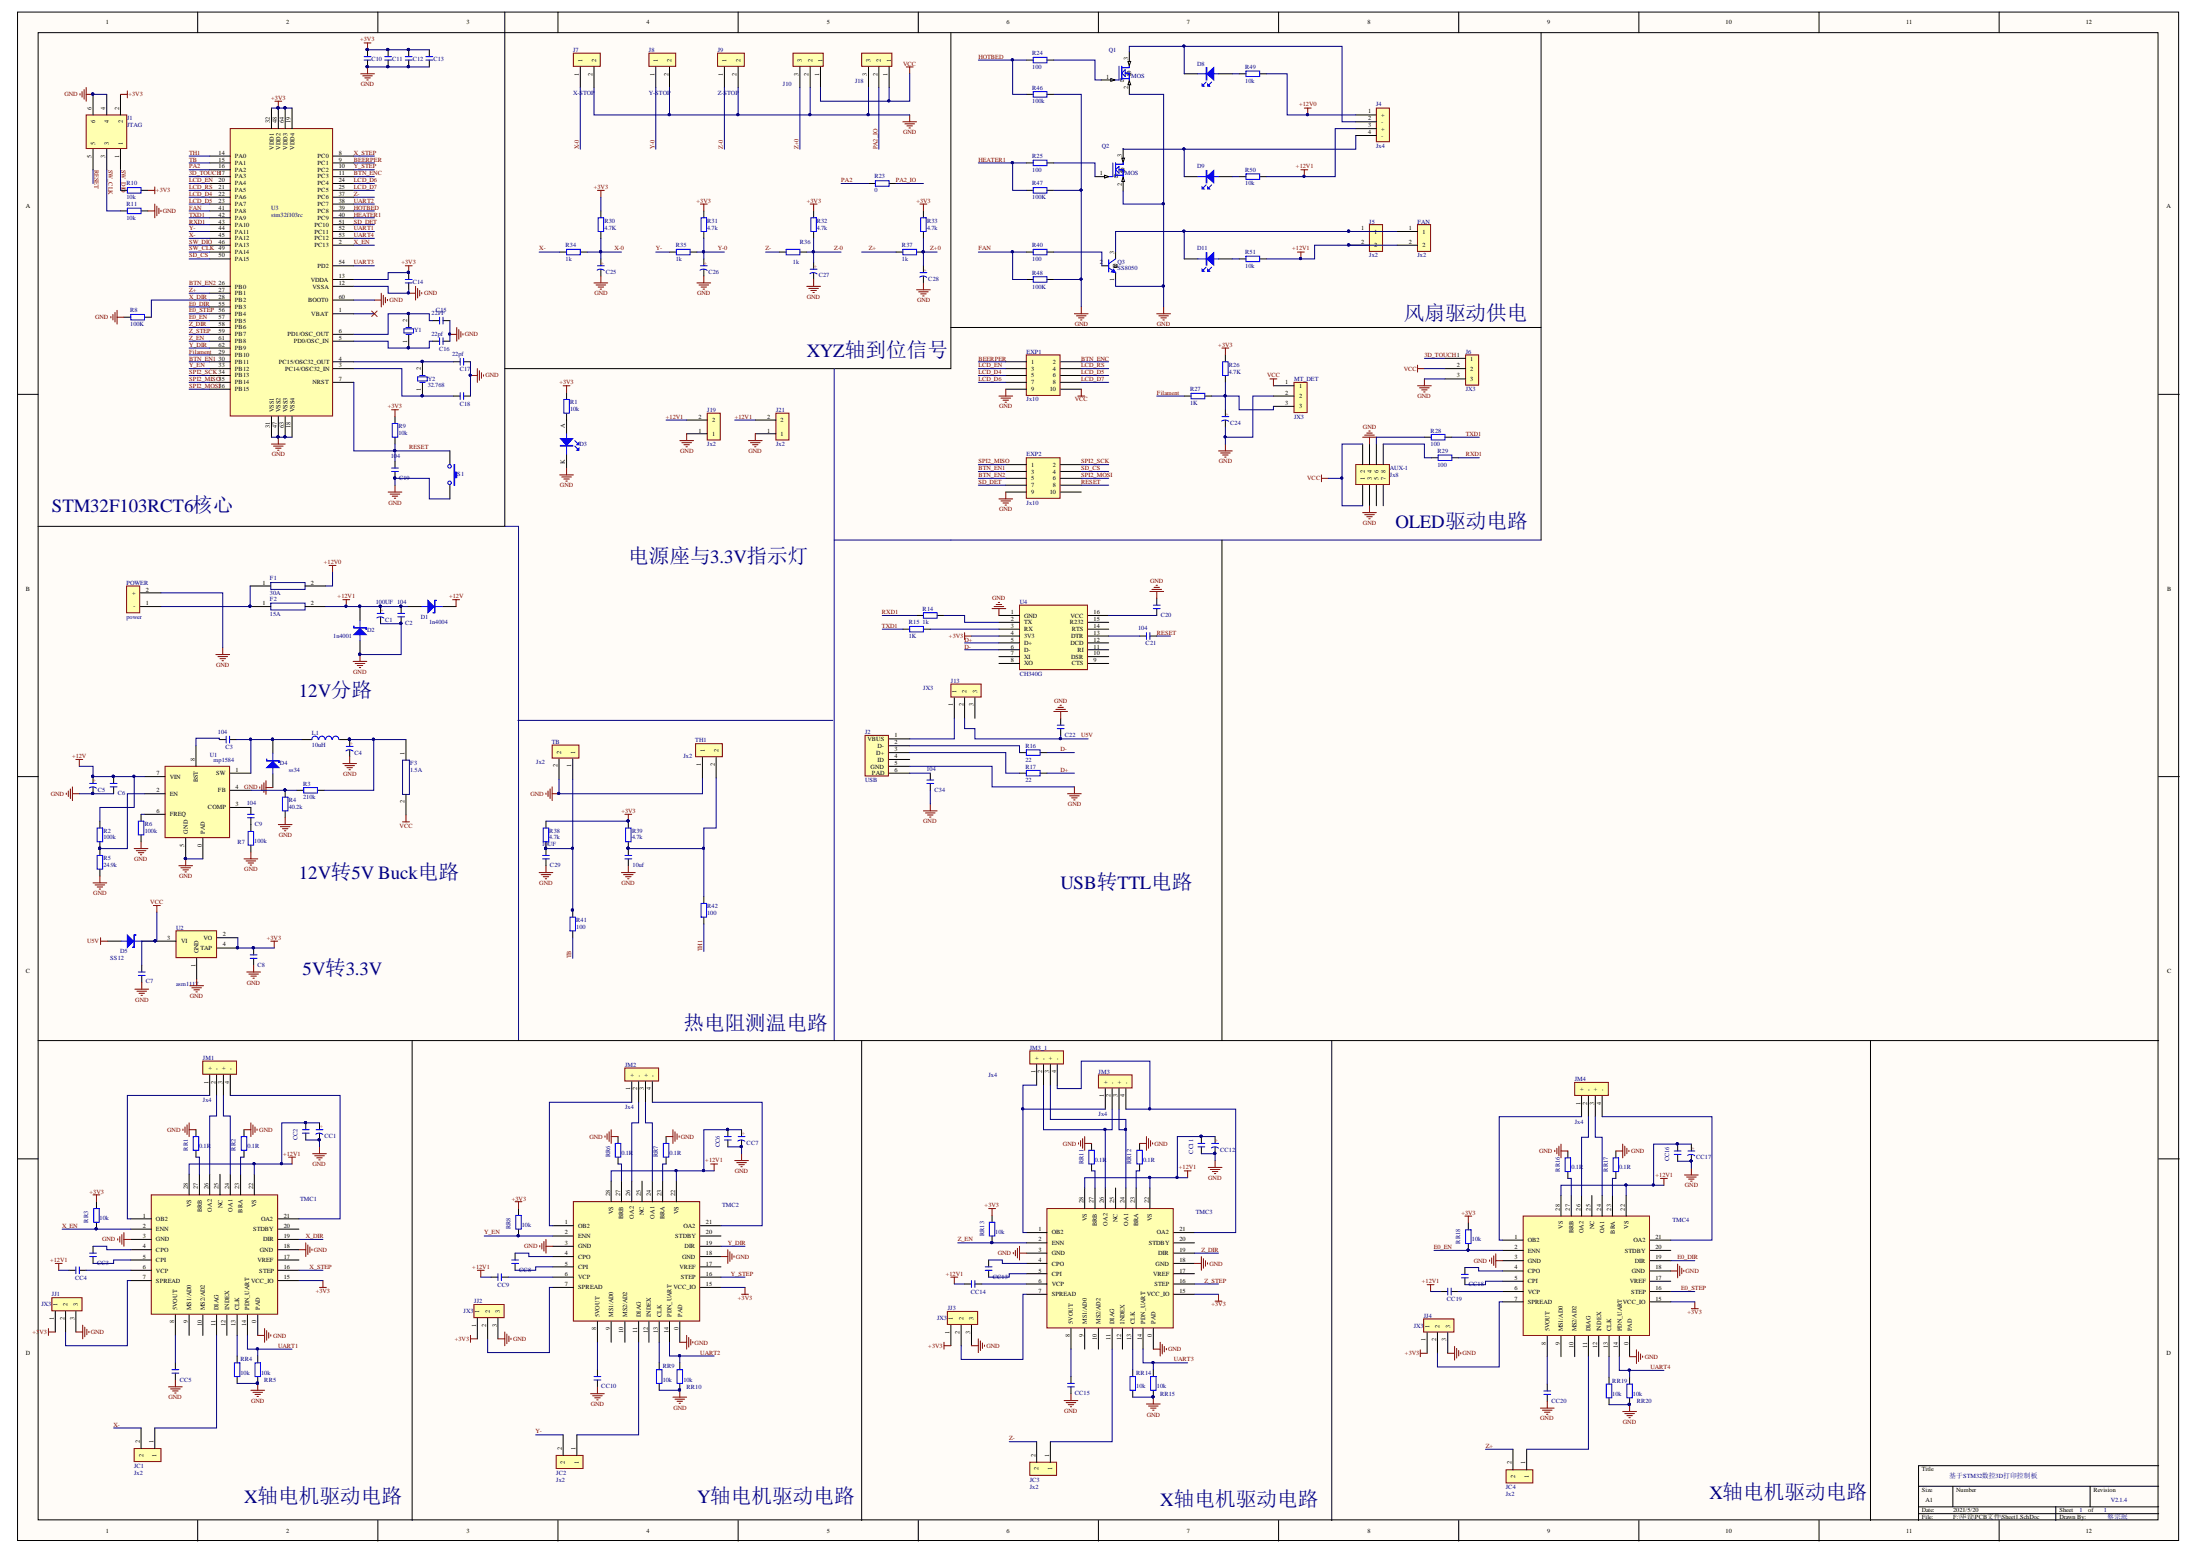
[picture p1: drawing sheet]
# Altium schematic sheet Sheet1.SchDoc
size A1

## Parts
10uf  104  [C 0603_M]  (value not drawn)
AUX-1  Jx8  [IDC_8P]
C1  100UF  [CS 3.5*8*8 - C]
C2  104  [C 0603_M]
C3  104  [C 0603_M]
C4  220uf  [CS 3.5*8*8 - C]  (value not drawn)
C5  10uF/10V  [CS 3.5*8*8 - C]  (value not drawn)
C6  104  [C 0603_M]  (value not drawn)
C7  10uf  [C 0603_M]  (value not drawn)
C8  10uf  [C 0603_M]  (value not drawn)
C9  104  [C 0603_M]
C10  104  [C 0603_M]  (value not drawn)
C11  104  [C 0603_M]  (value not drawn)
C12  104  [C 0603_M]  (value not drawn)
C13  104  [C 0603_M]  (value not drawn)
C14  104  [C 0603_M]  (value not drawn)
C15  22PF  [C 0603_M]
C16  22pf  [C 0603_M]
C17  22pf  [C 0603_M]
C18  22pf  [C 0603_M]  (value not drawn)
C19  104  [C 0603_M]
C20  104  [C 0603_M]  (value not drawn)
C21  104  [C 0603_M]
C22  104  [C 0603_M]  (value not drawn)
C24  10uF/10V  [C 0603_M]  (value not drawn)
C25  10uF/10V  [C 0603_M]  (value not drawn)
C26  10uF/10V  [C 0603_M]  (value not drawn)
C27  10uF/10V  [C 0603_M]  (value not drawn)
C28  10uF/10V  [C 0603_M]  (value not drawn)
C29  10UF  [C 0603_M]
C34  104  [C 0603_M]
CC1  10uF/10V  [C 1206_M]  (value not drawn)
CC2  104  [C 0603_M]  (value not drawn)
CC3  104  [C 0603_M]  (value not drawn)
CC4  104  [C 0603_M]  (value not drawn)
CC5  104  [C 0603_M]  (value not drawn)
CC6  104  [C 0603_M]  (value not drawn)
CC7  10uF/10V  [C 1206_M]  (value not drawn)
CC8  104  [C 0603_M]  (value not drawn)
CC9  104  [C 0603_M]  (value not drawn)
CC10  104  [C 0603_M]  (value not drawn)
CC11  104  [C 0603_M]  (value not drawn)
CC12  10uF/10V  [C 1206_M]  (value not drawn)
CC13  104  [C 0603_M]  (value not drawn)
CC14  104  [C 0603_M]  (value not drawn)
CC15  104  [C 0603_M]  (value not drawn)
CC16  104  [C 0603_M]  (value not drawn)
CC17  10uF/10V  [C 1206_M]  (value not drawn)
CC18  104  [C 0603_M]  (value not drawn)
CC19  104  [C 0603_M]  (value not drawn)
CC20  104  [C 0603_M]  (value not drawn)
D1  1n4004  [SMA]
D2  1n4001  [SMA]
D3  发光二极管  [myLed0805]  (value not drawn)
D4  ss34  [SMA]
D5  SS12  [SMA]
D8  发光二极管  [myLed0805]  (value not drawn)
D9  发光二极管  [myLed0805]  (value not drawn)
D11  发光二极管  [myLed0805]  (value not drawn)
EXP1  Jx10  [DC3-10P]
EXP2  Jx10  [DC3-10P]
F1  30A  [FU 1206]
F2  15A  [FU 1206]
F3  1.5A  [FU 1206]
FAN  Jx2  [my_XH2.54-2]
J1  JTAG  [HDR2.54-LI-2x3P]
J2  USB  [myMicrousb]
J4  Jx4  [HX5.08-4L]
J5  Jx2  [my_XH2.54-2]
J6  JX3  [HDR2.54-LI-3P]
J7  X-STOP  [my_XH2.54-2]
J8  Y-STOP  [my_XH2.54-2]
J9  Z-STOP  [my_XH2.54-2]
J10  JX3  [XH_3p]  (value not drawn)
J13  JX3  [HDR2.54-LI-3P]
J18  JX3  [XH_3p]  (value not drawn)
J19  Jx2  [my_XH2.54-2]
J21  Jx2  [my_XH2.54-2]
JC1  Jx2  [HDR2.54-LI-2P]
JC2  Jx2  [HDR2.54-LI-2P]
JC3  Jx2  [HDR2.54-LI-2P]
JC4  Jx2  [HDR2.54-LI-2P]
JJ1  JX3  [HDR2.54-LI-3P]
JJ2  JX3  [HDR2.54-LI-3P]
JJ3  JX3  [HDR2.54-LI-3P]
JJ4  JX3  [HDR2.54-LI-3P]
JM1  Jx4  [XH2.54-4]
JM2  Jx4  [XH2.54-4]
JM3  Jx4  [XH2.54-4]
JM3_1  Jx4  [XH2.54-4]
JM4  Jx4  [XH2.54-4]
L1  10uH  [CDRH74]
MT_DET  JX3  [XH_3p]
POWER  power  [HX5.08-2L]
Q1  MOS  [TO252]
Q2  MOS  [TO252]
Q3  SS8050  [SOT23]
R1  10k  [R 0603_M]
R2  100k  [R 0603_M]
R3  210k  [R 0603_M]
R4  40.2k  [R 0603_M]
R5  24.9k  [R 0603_M]
R6  100k  [R 0603_M]
R7  100k  [R 0603_M]
R8  100K  [R 0603_M]
R9  10k  [R 0603_M]
R10  10k  [R 0603_M]
R11  10k  [R 0603_M]
R14  1k  [R 0603_M]
R15  1K  [R 0603_M]
R16  22  [R 0603_M]
R17  22  [R 0603_M]
R23  0  [R 0603_M]
R24  100  [R 0603_M]
R25  100  [R 0603_M]
R26  4.7K  [R 0603_M]
R27  1K  [R 0603_M]
R28  100  [R 0603_M]
R29  100  [R 0603_M]
R30  4.7K  [R 0603_M]
R31  4.7k  [R 0603_M]
R32  4.7k  [R 0603_M]
R33  4.7k  [R 0603_M]
R34  1k  [R 0603_M]
R35  1k  [R 0603_M]
R36  1k  [R 0603_M]
R37  1k  [R 0603_M]
R38  4.7k  [R 0603_M]
R39  4.7k  [R 0603_M]
R40  100  [R 0603_M]
R41  100  [R 0603_M]
R42  100  [R 0603_M]
R46  100k  [R 0603_M]
R47  100K  [R 0603_M]
R48  100K  [R 0603_M]
R49  10k  [R 0603_M]
R50  10k  [R 0603_M]
R51  10k  [R 0603_M]
RR1  0.1R  [R 1206_L]
RR2  0.1R  [R 1206_L]
RR3  10k  [R 0603_M]
RR4  10k  [R 0603_M]
RR5  10k  [R 0603_M]
RR6  0.1R  [R 1206_L]
RR7  0.1R  [R 1206_L]
RR8  10k  [R 0603_M]
RR9  10k  [R 0603_M]
RR10  10k  [R 0603_M]
RR11  0.1R  [R 1206_L]
RR12  0.1R  [R 1206_L]
RR13  10k  [R 0603_M]
RR14  10k  [R 0603_M]
RR15  10k  [R 0603_M]
RR16  0.1R  [R 1206_L]
RR17  0.1R  [R 1206_L]
RR18  10k  [R 0603_M]
RR19  10k  [R 0603_M]
RR20  10k  [R 0603_M]
S1  微动开关  [TSW SMD-3*6*2.5]  (value not drawn)
TB  Jx2  [my_XH2.54-2]
TH1  Jx2  [my_XH2.54-2]
TMC1  TMC2208  [my_2208]  (value not drawn)
TMC2  TMC2208  [my_2208]  (value not drawn)
TMC3  TMC2208  [my_2208]  (value not drawn)
TMC4  TMC2208  [my_2208]  (value not drawn)
U1  mp1584  [MP1584EN]
U2  asm1117  [SOT-223]
U3  stm32f103rc  [LQFP64_M]
U4  CH340G  [SOP16]
Y1  8MHz  [OSC HC-49S]  (value not drawn)
Y2  32.768  [OSC-3x8-LI]

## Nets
+3V3: C8.1 C10.2 C11.2 C12.2 C13.2 C14.2 J1.2 JJ1.1 JJ2.1 JJ3.1 JJ4.1 R1.2 R9.2 R10.1 R26.1 R30.2 R31.2 R32.2 R33.2 R38.1 R39.1 RR3.2 RR8.2 RR13.2 RR18.2 TMC1.15(VCC_IO) TMC2.15(VCC_IO) TMC3.15(VCC_IO) TMC4.15(VCC_IO) U2.2(VO) U2.4(TAP) U3.13(VDDA) U3.19(VDD4) U3.32(VDD1) U3.48(VDD2) U3.64(VDD3) U4.4(3V3)
+12V: C5.1(A) C6.1 D1.2(K) R2.2 U1.7(VIN)
+12V0: F1.2(+) J4.1(+) R49.1
+12V1: C1.1(A) C2.1 CC1.1(A) CC2.1 CC4.2 CC6.1 CC7.1(A) CC9.2 CC11.1 CC12.1(A) CC14.2 CC16.1 CC17.1(A) CC19.2 D1.1(A) D2.2(K) F2.2(+) FAN.2 J4.3(+) J5.2 J19.2 J21.2 R50.1 R51.1 TMC1.22(VS) TMC1.28(VS) TMC2.22(VS) TMC2.28(VS) TMC3.22(VS) TMC3.28(VS) TMC4.22(VS) TMC4.28(VS)
GND: 10uf.2 AUX-1.3 AUX-1.4 C1.2(K) C2.2 C4.2(K) C5.2(K) C6.2 C7.2 C8.2 C10.1 C11.1 C12.1 C13.1 C14.1 C15.1 C16.1 C17.1 C18.1 C19.2 C20.1 C22.2 C24.2(K) C25.2(K) C26.2(K) C27.2(K) C28.2(K) C29.2 C34.1 CC1.2(K) CC2.2 CC5.2 CC6.2 CC7.2(K) CC10.2 CC11.2 CC12.2(K) CC15.2 CC16.2 CC17.2(K) CC20.2 D2.1(A) D3.K D4.1(A) EXP1.9 EXP2.9 J1.4 J1.6 J2.5(GND) J6.3 J7.2 J8.2 J9.2 J10.2 J18.3 J19.1 J21.1 JJ1.3 JJ2.3 JJ3.3 JJ4.3 MT_DET.2 POWER.2(+) Q1.2(S) Q2.2(S) Q3.1(E) R4.1 R5.1 R6.1 R7.1 R8.2 R11.1 R46.1 R47.1 R48.1 RR1.2 RR2.2 RR4.1 RR5.1 RR6.2 RR7.2 RR9.1 RR10.1 RR11.2 RR12.2 RR14.1 RR15.1 RR16.2 RR17.2 RR19.1 RR20.1 S1.2 TB.2 TH1.1 TMC1.0(PAD) TMC1.3(GND) TMC1.18(GND) TMC2.0(PAD) TMC2.3(GND) TMC2.18(GND) TMC3.0(PAD) TMC3.3(GND) TMC3.18(GND) TMC4.0(PAD) TMC4.3(GND) TMC4.18(GND) U1.0(PAD) U1.5(GND) U2.1(GND) U3.12(VSSA) U3.18(VSS4) U3.31(VSS1) U3.47(VSS2) U3.60(BOOT0) U3.63(VSS3) U4.1(GND)
U5V: C22.1 D5.1(A) J13.2
VCC: AUX-1.1 AUX-1.2 C7.1 D5.2(K) EXP1.10 F3.2(+) J6.2 J10.1 J18.1 MT_DET.1 U2.3(VI)
3D_TOUCH: J6.1 U3.17(PA3)
BEERPER: EXP1.1 U3.9(PC1)
BTN_EN1: EXP2.3 U3.30(PB11)
BTN_EN2: EXP2.5 U3.26(PB0)
BTN_ENC: EXP1.2 U3.11(PC3)
D+: R17.1 U4.5(D+)
D-: R16.1 U4.6(D-)
E0_DIR: TMC4.19(DIR) U3.55(PB3)
E0_EN: RR18.1 TMC4.2(ENN) U3.57(PB5)
E0_STEP: TMC4.16(STEP) U3.56(PB4)
FAN: R40.2 R48.2 U3.41(PA8)
Filament: R27.2 U3.29(PB10)
HEATER1: R25.2 R47.2 U3.40(PC9)
HOTBED: R24.2 R46.2 U3.39(PC8)
LCD_D4: EXP1.5 U3.22(PA6)
LCD_D5: EXP1.6 U3.23(PA7)
LCD_D6: EXP1.7 U3.24(PC4)
LCD_D7: EXP1.8 U3.25(PC5)
LCD_EN: EXP1.3 U3.20(PA4)
LCD_RS: EXP1.4 U3.21(PA5)
PA2: R23.2 U3.16(PA2)
PA2_IO: J18.2 R23.1
RESET: C19.1 C21.2 EXP2.8 J1.5 R9.1 S1.1 U3.7(NRST)
RXD1: R14.2 R29.1 U3.43(PA10)
SD_CS: EXP2.4 U3.50(PA15)
SD_DET: EXP2.7 U3.51(PC10)
SPI2_MISO: EXP2.1 U3.35(PB14)
SPI2_MOSI: EXP2.6 U3.36(PB15)
SPI2_SCK: EXP2.2 U3.34(PB13)
SW_CLK: J1.3 R11.2 U3.49(PA14)
SW_DIO: J1.1 R10.2 U3.46(PA13)
TB: R41.2 U3.15(PA1)
TH1: R42.2 U3.14(PA0)
TXD1: R15.2 R28.1 U3.42(PA9)
UART1: RR5.2 TMC1.14(PDN_UART) U3.52(PC11)
UART2: RR10.2 TMC2.14(PDN_UART) U3.38(PC7)
UART3: RR15.2 TMC3.14(PDN_UART) U3.54(PD2)
UART4: RR20.2 TMC4.14(PDN_UART) U3.53(PC12)
X-: JC1.2 R34.2 U3.45(PA12)
X-0: C25.1(A) J7.1 R30.1 R34.1
X_DIR: R8.1 TMC1.19(DIR) U3.28(PB2)
X_EN: RR3.1 TMC1.2(ENN) U3.2(PC13)
X_STEP: TMC1.16(STEP) U3.8(PC0)
Y-: JC2.2 R35.2 U3.44(PA11)
Y-0: C26.1(A) J8.1 R31.1 R35.1
Y_DIR: TMC2.19(DIR) U3.62(PB9)
Y_EN: RR8.1 TMC2.2(ENN) U3.33(PB12)
Y_STEP: TMC2.16(STEP) U3.10(PC2)
Z+: JC4.2 R37.2 U3.27(PB1)
Z+0: C28.1(A) J10.3 R33.1 R37.1
Z-: JC3.2 R36.2 U3.37(PC6)
Z-0: C27.1(A) J9.1 R32.1 R36.1
Z_DIR: TMC3.19(DIR) U3.58(PB6)
Z_EN: RR13.1 TMC3.2(ENN) U3.61(PB8)
Z_STEP: TMC3.16(STEP) U3.59(PB7)
Net10uf_1: 10uf.1 R39.2 R42.1 TH1.2
NetAUX-1_6: AUX-1.6 R28.2
NetAUX-1_8: AUX-1.8 R29.2
NetC3_1: C3.1 U1.8(BST)
NetC3_2: C3.2 D4.2(K) L1.1 U1.1(SW)
NetC4_1: C4.1(A) F3.1(+) L1.2 R3.1
NetC9_1: C9.1 U1.3(COMP)
NetC9_2: C9.2 R7.2
NetC15_2: C15.2 U3.6(PD1/OSC_OUT) Y1.2(OSC2)
NetC16_2: C16.2 U3.5(PD0/OSC_IN) Y1.1(OSC1)
NetC17_2: C17.2 U3.4(PC15/OSC32_OUT) Y2.2(OSC2)
NetC18_2: C18.2 U3.3(PC14/OSC32_IN) Y2.1(OSC1)
NetC20_2: C20.2 U4.16(VCC)
NetC21_1: C21.1 U4.13(DTR)
NetC24_1: C24.1(A) MT_DET.3 R26.2 R27.1
NetC29_1: C29.1 R38.2 R41.1 TB.1
NetC34_2: C34.2 J2.6(PAD)
NetCC3_1: CC3.1 TMC1.5(CPI)
NetCC3_2: CC3.2 TMC1.4(CPO)
NetCC4_1: CC4.1 TMC1.6(VCP)
NetCC5_1: CC5.1 TMC1.8(5VOUT)
NetCC8_1: CC8.1 TMC2.5(CPI)
NetCC8_2: CC8.2 TMC2.4(CPO)
NetCC9_1: CC9.1 TMC2.6(VCP)
NetCC10_1: CC10.1 TMC2.8(5VOUT)
NetCC13_1: CC13.1 TMC3.5(CPI)
NetCC13_2: CC13.2 TMC3.4(CPO)
NetCC14_1: CC14.1 TMC3.6(VCP)
NetCC15_1: CC15.1 TMC3.8(5VOUT)
NetCC18_1: CC18.1 TMC4.5(CPI)
NetCC18_2: CC18.2 TMC4.4(CPO)
NetCC19_1: CC19.1 TMC4.6(VCP)
NetCC20_1: CC20.1 TMC4.8(5VOUT)
NetD3_A: D3.A R1.1
NetD8_A: D8.A R49.2
NetD8_K: D8.K J4.2(-) Q1.3(D)
NetD9_A: D9.A R50.2
NetD9_K: D9.K J4.4(-) Q2.3(D)
NetD11_A: D11.A R51.2
NetD11_K: D11.K FAN.1 J5.1 Q3.3(C)
NetF1_1: F1.1(+) F2.1(+) POWER.1(-)
NetJ2_1: J2.1(VBUS) J13.1
NetJ2_2: J2.2(D-) R16.2
NetJ2_3: J2.3(D+) R17.2
NetJC1_1: JC1.1 TMC1.11(DIAG)
NetJC2_1: JC2.1 TMC2.11(DIAG)
NetJC3_1: JC3.1 TMC3.11(DIAG)
NetJC4_1: JC4.1 TMC4.11(DIAG)
NetJJ1_2: JJ1.2 TMC1.7(SPREAD)
NetJJ2_2: JJ2.2 TMC2.7(SPREAD)
NetJJ3_2: JJ3.2 TMC3.7(SPREAD)
NetJJ4_2: JJ4.2 TMC4.7(SPREAD)
NetJM1_1: JM1.1(+) TMC1.1(OB2)
NetJM1_2: JM1.2(-) TMC1.26(OA2)
NetJM1_3: JM1.3(+) TMC1.24(OA1)
NetJM1_4: JM1.4(-) TMC1.21(OA2)
NetJM2_1: JM2.1(+) TMC2.1(OB2)
NetJM2_2: JM2.2(-) TMC2.26(OA2)
NetJM2_3: JM2.3(+) TMC2.24(OA1)
NetJM2_4: JM2.4(-) TMC2.21(OA2)
NetJM3_1: JM3.1(+) JM3_1.1(+) TMC3.1(OB2)
NetJM3_2: JM3.2(-) JM3_1.2(-) TMC3.26(OA2)
NetJM3_3: JM3.3(+) JM3_1.3(+) TMC3.24(OA1)
NetJM3_4: JM3.4(-) JM3_1.4(-) TMC3.21(OA2)
NetJM4_1: JM4.1(+) TMC4.1(OB2)
NetJM4_2: JM4.2(-) TMC4.26(OA2)
NetJM4_3: JM4.3(+) TMC4.24(OA1)
NetJM4_4: JM4.4(-) TMC4.21(OA2)
NetQ1_1: Q1.1(G) R24.1
NetQ2_1: Q2.1(G) R25.1
NetQ3_2: Q3.2(B) R40.1
NetR2_1: R2.1 R5.2 U1.2(EN)
NetR3_2: R3.2 R4.2 U1.4(FB)
NetR6_2: R6.2 U1.6(FREQ)
NetR14_1: R14.1 U4.2(TX)
NetR15_1: R15.1 U4.3(RX)
NetRR1_1: RR1.1 TMC1.27(BRB)
NetRR2_1: RR2.1 TMC1.23(BRA)
NetRR4_2: RR4.2 TMC1.13(CLK)
NetRR6_1: RR6.1 TMC2.27(BRB)
NetRR7_1: RR7.1 TMC2.23(BRA)
NetRR9_2: RR9.2 TMC2.13(CLK)
NetRR11_1: RR11.1 TMC3.27(BRB)
NetRR12_1: RR12.1 TMC3.23(BRA)
NetRR14_2: RR14.2 TMC3.13(CLK)
NetRR16_1: RR16.1 TMC4.27(BRB)
NetRR17_1: RR17.1 TMC4.23(BRA)
NetRR19_2: RR19.2 TMC4.13(CLK)

Not connected (* = marked no-connect by the designer): AUX-1 5 7; EXP2 10; J2 4(ID); J13 3; TMC1 9(MS1/AD0) 10(MS2/AD2) 12(INDEX) 17(VREF) 20(STDBY) 25(NC); TMC2 9(MS1/AD0) 10(MS2/AD2) 12(INDEX) 17(VREF) 20(STDBY) 25(NC); TMC3 9(MS1/AD0) 10(MS2/AD2) 12(INDEX) 17(VREF) 20(STDBY) 25(NC); TMC4 9(MS1/AD0) 10(MS2/AD2) 12(INDEX) 17(VREF) 20(STDBY) 25(NC); U3 1(VBAT)*; U4 7(XI) 8(XO) 9(CTS) 10(DSR) 11(RI) 12(DCD) 14(RTS) 15(R232)

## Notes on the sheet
- 风扇驱动供电
- XYZ轴到位信号
- STM32F103RCT6核心
- OLED驱动电路
- 电源座与3.3V指示灯
- 12V分路
- 12V转5V Buck电路
- USB转TTL电路
- 5V转3.3V
- 热电阻测温电路
- 基于STM32数控3D打印控制板
- X轴电机驱动电路
- Y轴电机驱动电路
- 1
- 蔡宗珉
- V2.1.4
